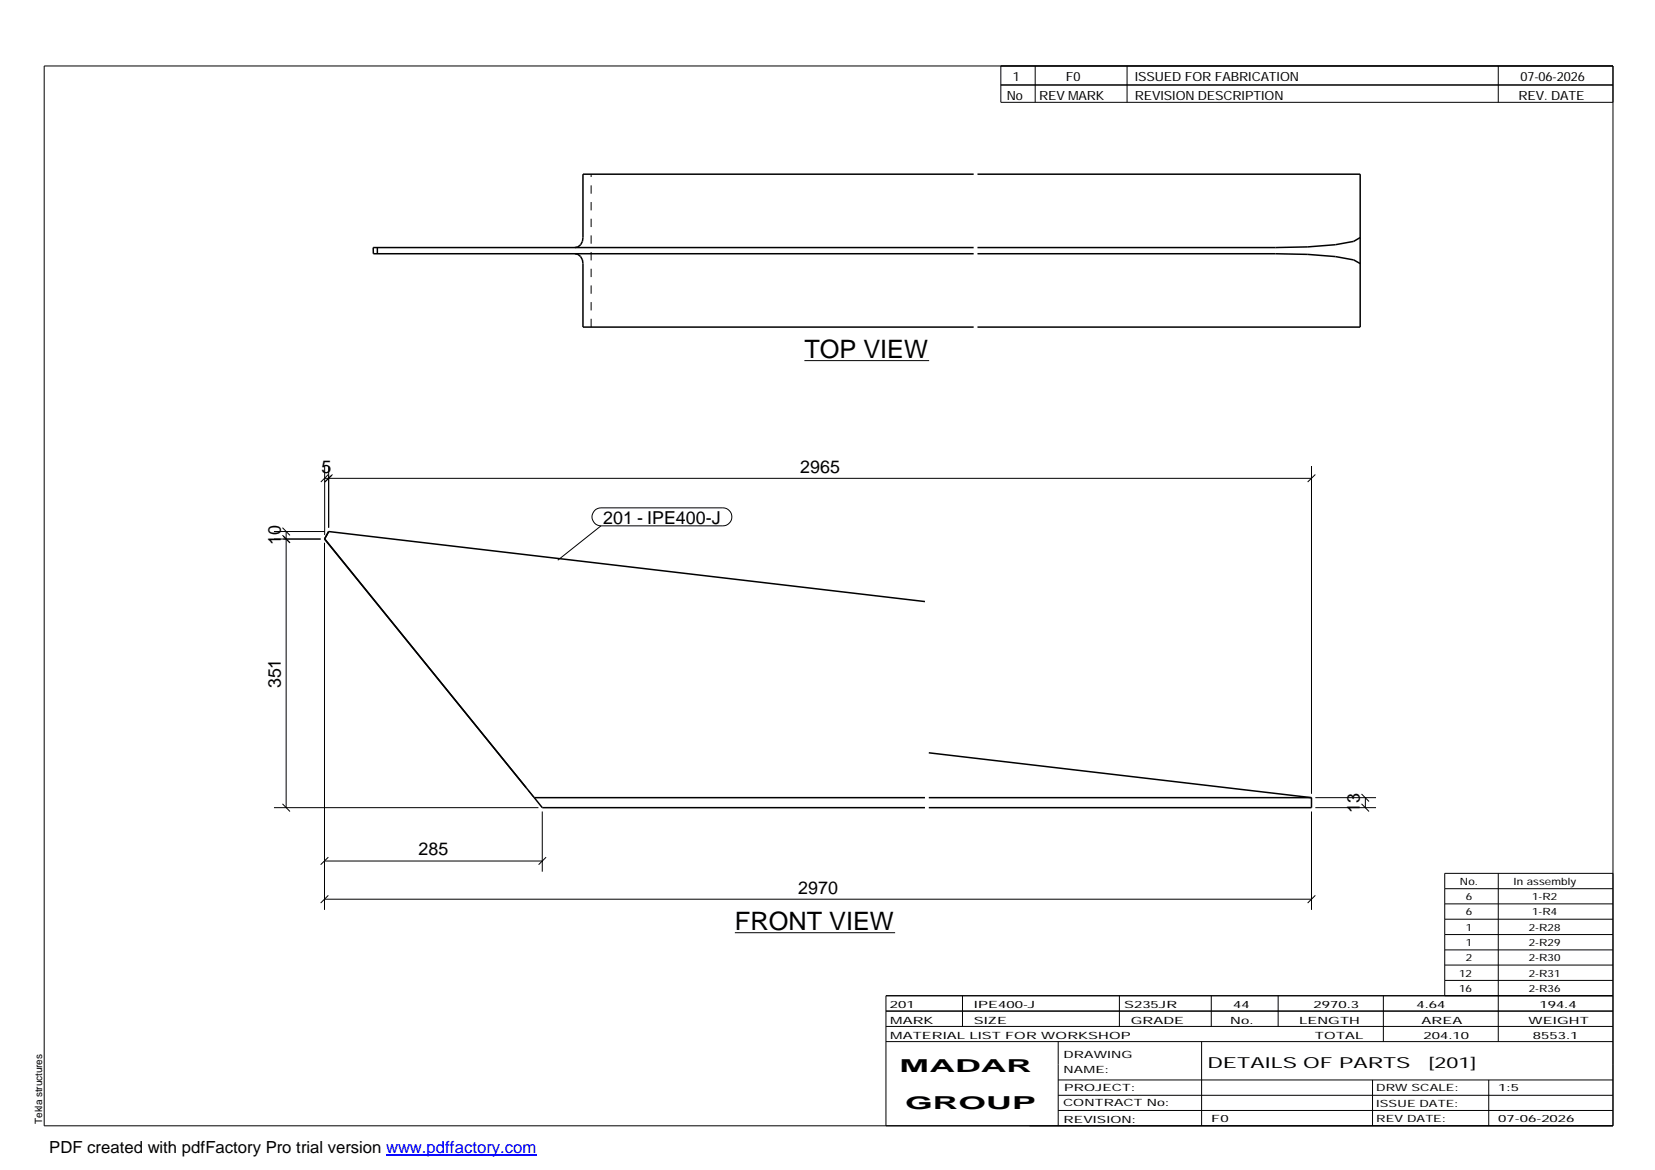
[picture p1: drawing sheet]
<svg xmlns="http://www.w3.org/2000/svg" width="420mm" height="297mm" viewBox="0 0 420 297" stroke-linecap="round" stroke-linejoin="round" font-family="sans-serif">
<g fill="none" stroke="#000" stroke-width=".38">
<path d="M247.2 44.2h-99.2v16.1a2.28 2.28 0 0 1-2 2.6M248.2 44.2h97.1v38.8h-97.1M95.8 62.9v1.5M146 64.4a2.28 2.28 0 0 1 2 2.5v16.1h99.2M247.2 62.9h-152.5l.1 1.5h152.4M248.2 64.4h75.6l8.2 .2 7 .5 4.7 .9 1.6 .9M345.3 60.3l-1.6 1-4.7 .8-7 .6-8.2 .2h-75.6M82.4 136.8l51.2 63.2M82.4 136.8h.1M83.4 134.9l-1 1.9M83.4 134.9l151.4 17.8M235.8 191.1l97.2 11.4"/>
<path d="M133.6 200l2 2.5M135.6 202.5l2.1 2.5h97.1M135.6 202.5h99.2M235.8 202.5h97.2M333 202.5v2.5h-97.2"/>
</g>
<path d="M150.1 83v-38.8M135.5 202.3l-1.9-2.3" fill="none" stroke="#000" stroke-width=".25" stroke-dasharray="2.1 2.1" stroke-linecap="butt"/>
<g fill="none" stroke="#000" stroke-width=".25">
<path d="M11.2 16.7h398.3v269.1h-398.3zM254.1 16.7v9.3h155.4M262.8 16.7v9.3M286.1 16.7v9.3M380.4 16.7v9.3M254.1 21.6h155.4M204.2 91.6h31.7M82.4 118.3v17.5M83.4 118.3v15.7M333 118.3v83.2M69.6 136.8h11.8M69.6 134.9h12.9"/>
<path d="M71.7 135.9l1.9 1.9-1.7-1.7M71.7 134l1.9 1.9M72.6 134.9v70.1M82.4 137.8v93.2M82.4 121.4h250.6M83.4 120.5l-2 1.9M84.4 120.5l-1.9 1.9M151 129.6l.7-.5 .9-.2h30.9a2.29 2.29 0 0 1 2.3 2.3 2.29 2.29 0 0 1-2.3 2.3h-30.9a2.3 2.3 0 0 1-2.1-1.4 2.3 2.3 0 0 1 .5-2.5zM152.6 133.5l-11 8.7M333.9 120.5l-1.9 1.9M69.6 205h67.1M71.7 204.1l1.9 1.9"/>
<path d="M82.4 218.6h55.3M83.4 217.6l-2 1.9M137.7 206v15.3M138.6 217.6l-1.9 1.9M333 206v25M333.9 205h15.4M333.9 202.5h15.4M345.7 204.1l1.9 1.9M345.7 201.6l1.9 1.9M346.6 202.5v2.5M82.4 228.3h250.6M83.4 227.3l-2 2"/>
<path d="M186.6 236.8h40.6M333.9 227.3l-1.9 2M366.8 225.6h42.7M366.8 229.5h42.7M366.8 233.4h42.7M366.8 237.3h42.7M380.4 221.7v42.7M409.5 221.7h-42.7v31.1M224.9 256.7h184.6M244.3 252.8v7.8M284.2 252.8v7.8M307.5 252.8v7.8"/>
<path d="M324.5 252.8v7.8M351.2 252.8v11.6M366.8 241.2h42.7M366.8 245h42.7M366.8 248.9h42.7M409.5 252.8h-184.6v33M224.9 264.4h184.6M224.9 260.6h184.6M268.6 264.4v21.4M268.6 274.2h140.9M268.6 278.1h140.9M305.1 264.4v21.4"/>
<path d="M348.4 274.2v11.6M378 274.2v11.6M268.6 281.9h140.9"/>
</g>
<path d="M98 293.3h38.2" fill="none" stroke="#00f" stroke-width=".3"/>
<g font-size="6.4">
<text x="204.2" y="90.8">TOP VIEW</text>
<text x="186.6" y="236.1">FRONT VIEW</text>
</g>
<g font-size="4.5">
<text x="81.7" y="120">5</text>
<text x="203.2" y="120">2965</text>
<text x="153.2" y="132.9">201 - IPE400-J</text>
<text x="71.3" y="138.4" transform="rotate(-90 71.3 138.4)">10</text>
<text x="71.3" y="174.7" transform="rotate(-90 71.3 174.7)">351</text>
<text x="345.2" y="206.3" transform="rotate(-90 345.2 206.3)">13</text>
<text x="106.3" y="217.2">285</text>
<text x="202.6" y="226.9">2970</text>
<text x="228.4" y="272.3">MADAR</text>
<text x="229.8" y="281.6">GROUP</text>
</g>
<text font-size="4.2" x="12.5" y="292.7">PDF created with pdfFactory Pro trial version www.pdffactory.com</text>
<g font-size="3.9">
<text x="306.5" y="271.3">DETAILS OF PARTS</text>
<text x="362.7" y="271.3">[201]</text>
</g>
<g font-size="3.2">
<text x="257.1" y="20.5">1</text>
<text x="270.6" y="20.5">F0</text>
<text x="288.1" y="20.5">ISSUED FOR FABRICATION</text>
<text x="386" y="20.5">07-06-2026</text>
<text x="255.6" y="25.5">No</text>
<text x="263.8" y="25.5">REV MARK</text>
<text x="288.1" y="25.5">REVISION DESCRIPTION</text>
<text x="385.5" y="25.5">REV. DATE</text>
</g>
<g font-size="2.5">
<text x="370.6" y="224.6">No.</text>
<text x="384.3" y="224.6">In assembly</text>
<text x="372.1" y="228.5">6</text>
<text x="372.1" y="232.4">6</text>
<text x="389" y="228.5">1-R2</text>
<text x="389" y="232.4">1-R4</text>
<text x="372.1" y="236.3">1</text>
<text x="388.1" y="236.3">2-R28</text>
<text x="372.1" y="240.2">1</text>
<text x="372.1" y="244.1">2</text>
<text x="388.1" y="240.2">2-R29</text>
<text x="388.1" y="244.1">2-R30</text>
<text x="370.4" y="247.9">12</text>
<text x="370.4" y="251.8">16</text>
<text x="388.1" y="247.9">2-R31</text>
<text x="388.1" y="251.8">2-R36</text>
<text x="225.9" y="255.9">201</text>
<text x="247.3" y="255.9">IPE400-J</text>
<text x="285.4" y="255.9">S235JR</text>
<text x="313.1" y="255.9">44</text>
<text x="333.5" y="255.9">2970.3</text>
<text x="359.6" y="255.9">4.64</text>
<text x="390.8" y="255.9">194.4</text>
<text x="226" y="263.7">MATERIAL LIST FOR WORKSHOP</text>
<text x="226" y="259.9">MARK</text>
<text x="247.2" y="259.9">SIZE</text>
<text x="287.1" y="259.9">GRADE</text>
<text x="312.3" y="259.9">No.</text>
<text x="329.8" y="259.9">LENGTH</text>
<text x="333.8" y="263.7">TOTAL</text>
<text x="360.9" y="259.9">AREA</text>
<text x="361.4" y="263.7">204.10</text>
<text x="388.1" y="259.9">WEIGHT</text>
<text x="389.2" y="263.7">8553.1</text>
<text x="270" y="268.5">DRAWING</text>
<text x="270" y="272.5">NAME:</text>
<text x="269.9" y="280.9">CONTRACT No:</text>
<text x="270.2" y="277">PROJECT:</text>
<text x="349.4" y="277.1">DRW SCALE:</text>
<text x="349.4" y="281">ISSUE DATE:</text>
<text x="380.4" y="277.1">1:5</text>
<text x="10.7" y="285.4" transform="rotate(-90 10.7 285.4)">Tekla structures</text>
<text x="270" y="285">REVISION:</text>
<text x="307.5" y="284.8">F0</text>
<text x="349.4" y="284.8">REV DATE:</text>
<text x="380.4" y="284.8">07-06-2026</text>
</g>
</svg>
